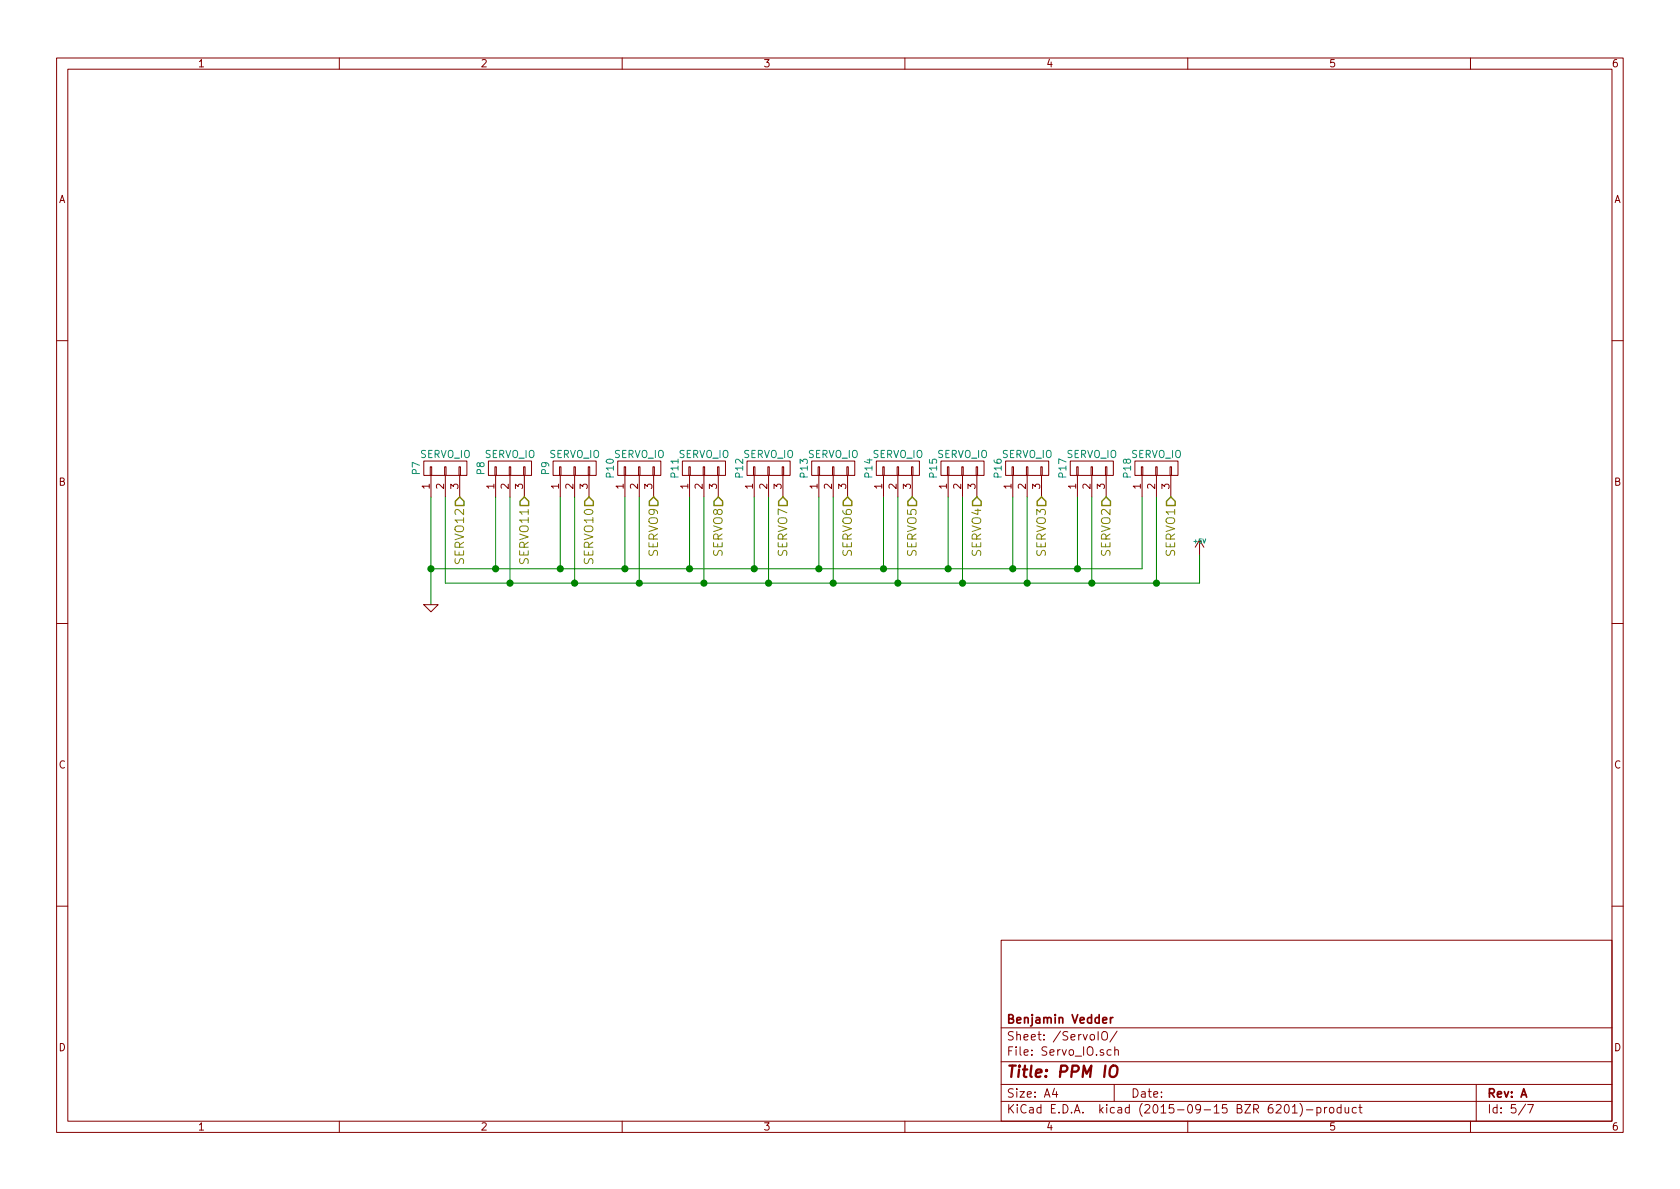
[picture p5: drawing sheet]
EESchema Schematic File Version 2
LIBS:QuadcopterMain-rescue
LIBS:power
LIBS:device
LIBS:transistors
LIBS:conn
LIBS:linear
LIBS:regul
LIBS:74xx
LIBS:cmos4000
LIBS:adc-dac
LIBS:memory
LIBS:xilinx
LIBS:special
LIBS:microcontrollers
LIBS:dsp
LIBS:microchip
LIBS:analog_switches
LIBS:motorola
LIBS:texas
LIBS:intel
LIBS:audio
LIBS:interface
LIBS:digital-audio
LIBS:philips
LIBS:display
LIBS:cypress
LIBS:siliconi
LIBS:opto
LIBS:atmel
LIBS:contrib
LIBS:valves
LIBS:crf_1
LIBS:dips-s
LIBS:QuadcopterMain-cache
EELAYER 25 0
EELAYER END
$Descr A4 11693 8268
encoding utf-8
Sheet 5 7
Title "PPM IO"
Date ""
Rev "A"
Comp "Benjamin Vedder"
Comment1 ""
Comment2 ""
Comment3 ""
Comment4 ""
$EndDescr
$Comp
L CONN_01X03 P18
U 1 1
P 8050 3250
F 0 "P18" H 8050 3450 50  0000 C CNN
F 1 "SERVO_IO" V 8150 3250 50  0000 C CNN
F 2 "Pin_Headers:Pin_Header_Straight_1x03" H 8050 3250 60  0001 C CNN
F 3 "" H 8050 3250 60  0000 C CNN
	1    8050 3250
	0    -1   -1   0   
$EndComp
$Comp
L CONN_01X03 P17
U 1 1
P 7600 3250
F 0 "P17" H 7600 3450 50  0000 C CNN
F 1 "SERVO_IO" V 7700 3250 50  0000 C CNN
F 2 "Pin_Headers:Pin_Header_Straight_1x03" H 7600 3250 60  0001 C CNN
F 3 "" H 7600 3250 60  0000 C CNN
	1    7600 3250
	0    -1   -1   0   
$EndComp
$Comp
L CONN_01X03 P16
U 1 1
P 7150 3250
F 0 "P16" H 7150 3450 50  0000 C CNN
F 1 "SERVO_IO" V 7250 3250 50  0000 C CNN
F 2 "Pin_Headers:Pin_Header_Straight_1x03" H 7150 3250 60  0001 C CNN
F 3 "" H 7150 3250 60  0000 C CNN
	1    7150 3250
	0    -1   -1   0   
$EndComp
$Comp
L CONN_01X03 P15
U 1 1
P 6700 3250
F 0 "P15" H 6700 3450 50  0000 C CNN
F 1 "SERVO_IO" V 6800 3250 50  0000 C CNN
F 2 "Pin_Headers:Pin_Header_Straight_1x03" H 6700 3250 60  0001 C CNN
F 3 "" H 6700 3250 60  0000 C CNN
	1    6700 3250
	0    -1   -1   0   
$EndComp
$Comp
L CONN_01X03 P14
U 1 1
P 6250 3250
F 0 "P14" H 6250 3450 50  0000 C CNN
F 1 "SERVO_IO" V 6350 3250 50  0000 C CNN
F 2 "Pin_Headers:Pin_Header_Straight_1x03" H 6250 3250 60  0001 C CNN
F 3 "" H 6250 3250 60  0000 C CNN
	1    6250 3250
	0    -1   -1   0   
$EndComp
$Comp
L CONN_01X03 P13
U 1 1
P 5800 3250
F 0 "P13" H 5800 3450 50  0000 C CNN
F 1 "SERVO_IO" V 5900 3250 50  0000 C CNN
F 2 "Pin_Headers:Pin_Header_Straight_1x03" H 5800 3250 60  0001 C CNN
F 3 "" H 5800 3250 60  0000 C CNN
	1    5800 3250
	0    -1   -1   0   
$EndComp
$Comp
L CONN_01X03 P12
U 1 1
P 5350 3250
F 0 "P12" H 5350 3450 50  0000 C CNN
F 1 "SERVO_IO" V 5450 3250 50  0000 C CNN
F 2 "Pin_Headers:Pin_Header_Straight_1x03" H 5350 3250 60  0001 C CNN
F 3 "" H 5350 3250 60  0000 C CNN
	1    5350 3250
	0    -1   -1   0   
$EndComp
$Comp
L CONN_01X03 P11
U 1 1
P 4900 3250
F 0 "P11" H 4900 3450 50  0000 C CNN
F 1 "SERVO_IO" V 5000 3250 50  0000 C CNN
F 2 "Pin_Headers:Pin_Header_Straight_1x03" H 4900 3250 60  0001 C CNN
F 3 "" H 4900 3250 60  0000 C CNN
	1    4900 3250
	0    -1   -1   0   
$EndComp
$Comp
L CONN_01X03 P10
U 1 1
P 4450 3250
F 0 "P10" H 4450 3450 50  0000 C CNN
F 1 "SERVO_IO" V 4550 3250 50  0000 C CNN
F 2 "Pin_Headers:Pin_Header_Straight_1x03" H 4450 3250 60  0001 C CNN
F 3 "" H 4450 3250 60  0000 C CNN
	1    4450 3250
	0    -1   -1   0   
$EndComp
$Comp
L CONN_01X03 P9
U 1 1
P 4000 3250
F 0 "P9" H 4000 3450 50  0000 C CNN
F 1 "SERVO_IO" V 4100 3250 50  0000 C CNN
F 2 "Pin_Headers:Pin_Header_Straight_1x03" H 4000 3250 60  0001 C CNN
F 3 "" H 4000 3250 60  0000 C CNN
	1    4000 3250
	0    -1   -1   0   
$EndComp
$Comp
L CONN_01X03 P8
U 1 1
P 3550 3250
F 0 "P8" H 3550 3450 50  0000 C CNN
F 1 "SERVO_IO" V 3650 3250 50  0000 C CNN
F 2 "Pin_Headers:Pin_Header_Straight_1x03" H 3550 3250 60  0001 C CNN
F 3 "" H 3550 3250 60  0000 C CNN
	1    3550 3250
	0    -1   -1   0   
$EndComp
$Comp
L CONN_01X03 P7
U 1 1
P 3100 3250
F 0 "P7" H 3100 3450 50  0000 C CNN
F 1 "SERVO_IO" V 3200 3250 50  0000 C CNN
F 2 "Pin_Headers:Pin_Header_Straight_1x03" H 3100 3250 60  0001 C CNN
F 3 "" H 3100 3250 60  0000 C CNN
	1    3100 3250
	0    -1   -1   0   
$EndComp
Text HLabel 8150 3450 3    60   Input ~ 0
SERVO1
Text HLabel 7700 3450 3    60   Input ~ 0
SERVO2
Text HLabel 7250 3450 3    60   Input ~ 0
SERVO3
Text HLabel 6800 3450 3    60   Input ~ 0
SERVO4
Text HLabel 6350 3450 3    60   Input ~ 0
SERVO5
Text HLabel 5900 3450 3    60   Input ~ 0
SERVO6
Text HLabel 5450 3450 3    60   Input ~ 0
SERVO7
Text HLabel 5000 3450 3    60   Input ~ 0
SERVO8
Text HLabel 4550 3450 3    60   Input ~ 0
SERVO9
Text HLabel 4100 3450 3    60   Input ~ 0
SERVO10
Text HLabel 3650 3450 3    60   Input ~ 0
SERVO11
Text HLabel 3200 3450 3    60   Input ~ 0
SERVO12
Wire Wire Line
	7950 3950 7950 3450
Wire Wire Line
	3000 3950 7950 3950
Wire Wire Line
	7500 3950 7500 3450
Wire Wire Line
	7050 3950 7050 3450
Connection ~ 7500 3950
Wire Wire Line
	6600 3950 6600 3450
Connection ~ 7050 3950
Wire Wire Line
	6150 3950 6150 3450
Connection ~ 6600 3950
Wire Wire Line
	5700 3950 5700 3450
Connection ~ 6150 3950
Wire Wire Line
	5250 3950 5250 3450
Connection ~ 5700 3950
Wire Wire Line
	4800 3950 4800 3450
Connection ~ 5250 3950
Wire Wire Line
	4350 3950 4350 3450
Connection ~ 4800 3950
Wire Wire Line
	3900 3950 3900 3450
Connection ~ 4350 3950
Wire Wire Line
	3450 3950 3450 3450
Connection ~ 3900 3950
Wire Wire Line
	3000 3450 3000 4200
Connection ~ 3450 3950
Wire Wire Line
	6250 3450 6250 4050
Wire Wire Line
	3100 4050 8350 4050
Wire Wire Line
	8350 4050 8350 3850
Wire Wire Line
	6700 3450 6700 4050
Connection ~ 6700 4050
Wire Wire Line
	7150 3450 7150 4050
Connection ~ 7150 4050
Wire Wire Line
	7600 3450 7600 4050
Connection ~ 7600 4050
Wire Wire Line
	8050 3450 8050 4050
Connection ~ 8050 4050
Wire Wire Line
	5800 3450 5800 4050
Connection ~ 6250 4050
Wire Wire Line
	5350 3450 5350 4050
Connection ~ 5800 4050
Wire Wire Line
	4900 3450 4900 4050
Connection ~ 5350 4050
Wire Wire Line
	4450 3450 4450 4050
Connection ~ 4900 4050
Wire Wire Line
	4000 3450 4000 4050
Connection ~ 4450 4050
Wire Wire Line
	3550 3450 3550 4050
Connection ~ 4000 4050
Wire Wire Line
	3100 3450 3100 4050
Connection ~ 3550 4050
$Comp
L +5V #PWR52
U 1 1
P 8350 3850
F 0 "#PWR52" H 8350 3940 20  0001 C CNN
F 1 "+5V" H 8350 3940 30  0000 C CNN
F 2 "" H 8350 3850 60  0000 C CNN
F 3 "" H 8350 3850 60  0000 C CNN
	1    8350 3850
	1    0    0    -1  
$EndComp
$Comp
L GND-RESCUE-QuadcopterMain #PWR51
U 1 1
P 3000 4200
F 0 "#PWR51" H 3000 4200 30  0001 C CNN
F 1 "GND" H 3000 4130 30  0001 C CNN
F 2 "" H 3000 4200 60  0000 C CNN
F 3 "" H 3000 4200 60  0000 C CNN
	1    3000 4200
	1    0    0    -1  
$EndComp
Connection ~ 3000 3950
$EndSCHEMATC
